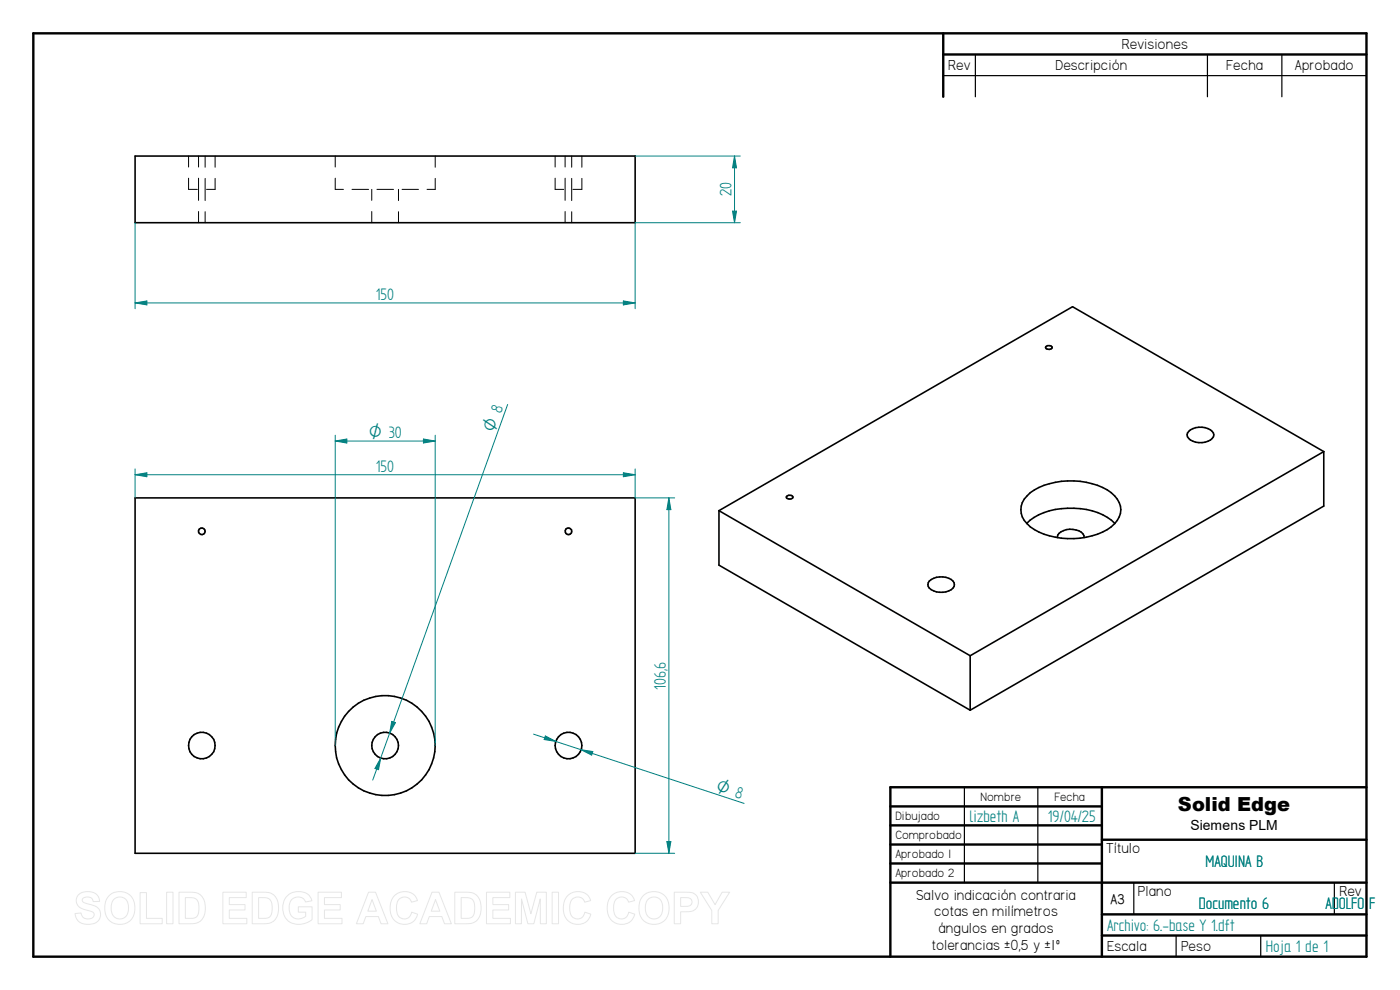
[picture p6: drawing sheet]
<svg xmlns="http://www.w3.org/2000/svg" width="297mm" height="210mm" viewBox="0 0 297 210" stroke-linecap="round" stroke-linejoin="round" font-family="sans-serif">
<g fill="none" stroke="#000" stroke-width=".51">
<path d="M7.1 7.1h282.8v195.8h-282.8zM200.1 7.1v13.4M200.1 11.6h89.8M188.9 171.1h44.9M188.9 175.1h44.9M188.9 179.2h44.9M233.8 167v35.9M233.8 178.1h56.1M289.9 167h-101v35.9M188.9 183.2h44.9M188.9 187.2h101M233.8 194h56.1"/>
<path d="M233.8 198.5h56.1"/>
</g>
<path d="M200.1 16h89.8M206.9 11.6v8.9M256.2 11.6v8.9M271.9 11.6v8.9M204.6 167v20.2M220.2 167v20.2M240.5 187.3v6.7M249.5 198.5v4.4M267.5 198.5v4.4M283.1 187.3v6.7" fill="none" stroke="#000" stroke-width=".25"/>
<g fill="none" stroke="#000" stroke-width=".34">
<path d="M28.7 33.1h106v14.1h-106zM222 73.4a.9 .9 0 0 1 1.2 .3 .76 .76 0 0 1-.7 .4 .76 .76 0 0 1-.7-.5zM252.2 91.5a3.8 3.8 0 0 1 5.2 .4 1.34 1.34 0 0 1-1.1 1.7 3.6 3.6 0 0 1-4.4-.9v-.8zM280.8 95.8l-53.3-30.7-75 43.2M280.8 95.8l-75 43.3M280.8 95.8v11.6l-75 43.3M28.7 105.6h106v75.4h-106zM152.5 108.3l53.3 30.8M152.5 108.3v11.6l53.3 30.8M166.8 105.4a.89 .89 0 0 1 1.4 .1 .76 .76 0 0 1-.7 .4 .76 .76 0 0 1-.7-.5zM217.8 111a13 13 0 0 1 10-3.2 12.3 12.3 0 0 1 8.7 3.2M217.9 105.2a13 13 0 0 1 9.9-3.2 12.8 12.8 0 0 1 8.7 3.2 4 4 0 0 1 0 5.9 13.3 13.3 0 0 1-10 3.2 12.6 12.6 0 0 1-8.6-3.2 4 4 0 0 1 0-5.9z"/>
<path d="M224.4 114a1.09 1.09 0 0 1 .7-1.2 4.1 4.1 0 0 1 4.6 .4l.3 .8M197.1 123.3a4 4 0 0 1 5.1 0 1.3 1.3 0 0 1-.9 2 3.6 3.6 0 0 1-4.4-.9l-.1-.4zM205.8 139.1v11.6"/>
<circle cx="42.8" cy="112.7" r=".71"/>
<circle cx="120.6" cy="112.7" r=".71"/>
<circle cx="42.8" cy="158.1" r="2.82"/>
<circle cx="81.7" cy="158.2" r="10.6"/>
<circle cx="81.7" cy="158.2" r="2.82"/>
<circle cx="120.6" cy="158.2" r="2.82"/>
</g>
<g fill="none" stroke="#000" stroke-width=".21">
<path d="M40 37.8v2.4h1.9M40 33.1v2.3M42.1 33.1v2.3M42.1 37.8v4.7M43.5 33.1v2.4M43.5 37.8v4.7M45.6 37.8v2.4h-1.8M45.6 33.1v2.4M71.1 37.8v2.4h1.8M71.1 33.1v2.3M92.3 37.8v2.4h-1.7M92.3 33.1v2.4"/>
<path d="M117.8 37.8v2.4h1.8M117.8 33.1v2.3M119.9 33.1v2.3M119.9 37.8v4.7M121.3 33.1v2.4M121.3 37.8v4.7M123.4 37.8v2.4h-1.9M123.4 33.1v2.4M42.1 44.9v2.3M43.5 44.9v2.3M74.7 40.2h3.5M78.9 40.2v2.3"/>
<path d="M78.9 44.9v2.3M80 40.2h3.5M84.5 40.2v2.3M84.5 44.9v2.3M85.3 40.2h3.5M119.9 44.9v2.3M121.3 44.9v2.3"/>
</g>
<path d="M28.7 47.2v18.3M134.7 47.2v18.3M28.7 64.3l2.5-.5v.9z" fill="none" stroke="#008080" stroke-width=".21"/>
<path d="M28.7 64.3l2.5-.5v.9z" fill="#008080"/>
<path d="M132.2 63.8l2.5 .5-2.5 .4z" fill="none" stroke="#008080" stroke-width=".21"/>
<path d="M132.2 63.8l2.5 .5-2.5 .4z" fill="#008080"/>
<path d="M28.7 64.3h106M71.1 92.3v65.9M89.8 93.1l2.5 .5-2.5 .4zM92.3 92.3v65.9" fill="none" stroke="#008080" stroke-width=".21"/>
<path d="M89.8 93.1l2.5 .5-2.5 .4z" fill="#008080"/>
<path d="M71.1 93.6l2.5-.5v.9z" fill="none" stroke="#008080" stroke-width=".21"/>
<path d="M71.1 93.6l2.5-.5v.9z" fill="#008080"/>
<path d="M71.1 93.6h21.2M107.7 85.8l-28.6 79.7M80.8 160.8l-.5 2.5-.8-.3z" fill="none" stroke="#008080" stroke-width=".21"/>
<path d="M80.8 160.8l-.5 2.5-.8-.3z" fill="#008080"/>
<path d="M83.1 153l.8 .3-1.2 2.2z" fill="none" stroke="#008080" stroke-width=".21"/>
<path d="M83.1 153l.8 .3-1.2 2.2z" fill="#008080"/>
<path d="M113.2 155.7l44.7 14.7M115.7 156.1l2.2 1.2-2.5-.4z" fill="none" stroke="#008080" stroke-width=".21"/>
<path d="M115.7 156.1l2.2 1.2-2.5-.4z" fill="#008080"/>
<path d="M123.3 159l2.5 .4-.3 .8z" fill="none" stroke="#008080" stroke-width=".21"/>
<path d="M123.3 159l2.5 .4-.3 .8z" fill="#008080"/>
<path d="M134.7 105.6h8.4M141.5 178.5h.8l-.4 2.5zM134.7 181h8.4" fill="none" stroke="#008080" stroke-width=".21"/>
<path d="M141.5 178.5h.8l-.4 2.5z" fill="#008080"/>
<path d="M141.9 105.6l.4 2.5h-.8z" fill="none" stroke="#008080" stroke-width=".21"/>
<path d="M141.9 105.6l.4 2.5h-.8z" fill="#008080"/>
<path d="M28.7 99.5v6.1M134.7 99.5v6.1M132.2 100.3l2.5 .4-2.5 .4zM141.9 105.6v75.4" fill="none" stroke="#008080" stroke-width=".21"/>
<path d="M132.2 100.3l2.5 .4-2.5 .4z" fill="#008080"/>
<path d="M28.7 100.7l2.5-.4v.8z" fill="none" stroke="#008080" stroke-width=".21"/>
<path d="M28.7 100.7l2.5-.4v.8z" fill="#008080"/>
<path d="M134.7 33.1h22.4M155.8 33.1l.5 2.5h-.9zM134.7 47.2h22.4M28.7 100.7h106" fill="none" stroke="#008080" stroke-width=".21"/>
<path d="M155.8 33.1l.5 2.5h-.9z" fill="#008080"/>
<path d="M155.4 44.8h.9l-.5 2.4z" fill="none" stroke="#008080" stroke-width=".21"/>
<path d="M155.4 44.8h.9l-.5 2.4z" fill="#008080"/>
<path d="M155.8 33.1v14.1" fill="none" stroke="#008080" stroke-width=".21"/>
<g fill="none" stroke="#e6e6e6" stroke-width=".21">
<path d="M16.6 189.9a3.1 3.1 0 0 1 4.1 .1l.4 1.2-1.3 .1a1.25 1.25 0 0 0-1.1-1 1.25 1.25 0 0 0-1.3 .6l.2 .5 .8 .3a3.8 3.8 0 0 1 2.7 1.3 2.16 2.16 0 0 1-.2 2.3 2.16 2.16 0 0 1-2.2 .8 2.41 2.41 0 0 1-2.8-2.3l1.3-.1a1.45 1.45 0 0 0 1.2 1.2 1.45 1.45 0 0 0 1.6-.9 1.29 1.29 0 0 0-1.3-.9 2.48 2.48 0 0 1-2.5-2.1l.1-.7zM23.1 190a3.3 3.3 0 0 1 3.9-.5 3.3 3.3 0 0 1 1.6 3.7 3.2 3.2 0 0 1-3.7 2.9 3.2 3.2 0 0 1-2.7-3.9l.3-1.3zM24.1 190.9a1.87 1.87 0 0 1 2.2-.4 1.87 1.87 0 0 1 1 2.1 1.87 1.87 0 0 1-.9 2.1 1.87 1.87 0 0 1-2.3-.3 3.2 3.2 0 0 1 0-3.5zM29.7 189.4h1.4v5.4h3.3v1.2h-4.7zM35.3 189.3h1.4v6.7h-1.4zM38 189.3h2.4a2.86 2.86 0 0 1 3.2 3.4 2.81 2.81 0 0 1-3.1 3.3h-2.5zM39.3 190.4a2.84 2.84 0 0 1 2.5 .6 3.5 3.5 0 0 1-.2 3.6l-.6 .2h-1.7zM47.3 189.3h4.9v1.1h-3.6v1.5h3.4v1.1h-3.4v1.8h3.8v1.2h-5.1zM53.5 189.3h2.5a2.86 2.86 0 0 1 3.1 3.4 2.81 2.81 0 0 1-3.1 3.3h-2.5zM54.9 190.4a2.84 2.84 0 0 1 2.5 .6 3.5 3.5 0 0 1-.3 3.6l-.6 .2h-1.6zM60.8 190.1a3.5 3.5 0 0 1 5 .2l.4 .8-1.4 .2a1.85 1.85 0 0 0-2.3-.9 1.85 1.85 0 0 0-1.2 2.1 2.07 2.07 0 0 0 1.1 2.3 2.07 2.07 0 0 0 2.5-.4v-.9h-1.6v-1.1h2.9v2.7a4 4 0 0 1-5.6-.3 4.1 4.1 0 0 1 .2-4.7zM67.5 189.3h4.9v1.1h-3.6v1.5h3.4v1.1h-3.4v1.8h3.8v1.2h-5.1z"/>
<path d="M78.2 189.3h1.5l2.6 6.7h-1.5l-.5-1.6h-2.7l-.5 1.6h-1.5zM78.9 190.8l.9 2.5h-1.8zM83.6 190.1a2.91 2.91 0 0 1 5 1l-1.3 .3a1.63 1.63 0 0 0-1.9-1.1 1.63 1.63 0 0 0-1.3 1.8 2.28 2.28 0 0 0 1.3 2.8 1.54 1.54 0 0 0 1.9-1.4l1.3 .4a2.99 2.99 0 0 1-3.5 2.1 2.99 2.99 0 0 1-2.3-3.3l.2-1.5zM91.6 189.3h1.5l2.7 6.7h-1.5l-.6-1.6h-2.6l-.6 1.6h-1.4zM92.4 190.8l.9 2.5h-1.8zM96.5 189.3h2.4a2.86 2.86 0 0 1 3.2 3.4 2.81 2.81 0 0 1-3.1 3.3h-2.5zM97.8 190.4a2.84 2.84 0 0 1 2.5 .6 3.5 3.5 0 0 1-.2 3.6l-.6 .2h-1.7zM103.2 189.3h5v1.1h-3.6v1.5h3.3v1.1h-3.3v1.8h3.7v1.2h-5.1zM109.3 189.3h2.1l1.2 4.5 1.3-4.5h2v6.7h-1.3v-5.3l-1.4 5.3h-1.2l-1.4-5.3v5.3h-1.3zM117.1 189.3h1.4v6.7h-1.4zM120.4 190.1a2.91 2.91 0 0 1 4.9 1l-1.3 .3a1.63 1.63 0 0 0-1.9-1.1 1.63 1.63 0 0 0-1.2 1.8 2.28 2.28 0 0 0 1.3 2.8 1.54 1.54 0 0 0 1.9-1.4l1.2 .4a2.99 2.99 0 0 1-3.5 2.1 2.99 2.99 0 0 1-2.3-3.3l.2-1.5zM129.7 190.1a2.91 2.91 0 0 1 4.9 1l-1.3 .3a1.63 1.63 0 0 0-1.9-1.1 1.63 1.63 0 0 0-1.2 1.8 2.28 2.28 0 0 0 1.3 2.8 1.54 1.54 0 0 0 1.9-1.4l1.3 .4a2.99 2.99 0 0 1-3.5 2.1 2.99 2.99 0 0 1-2.4-3.3l.2-1.5z"/>
<path d="M136.5 190a3.3 3.3 0 0 1 3.9-.5 3.3 3.3 0 0 1 1.5 3.7 3.2 3.2 0 0 1-3.7 2.9 3.2 3.2 0 0 1-2.6-3.9l.3-1.3zM137.4 190.9a1.87 1.87 0 0 1 2.3-.4 1.87 1.87 0 0 1 .9 2.1 1.87 1.87 0 0 1-.9 2.1 1.87 1.87 0 0 1-2.3-.3 3.2 3.2 0 0 1 0-3.5zM143 189.3h2.2a2.52 2.52 0 0 1 2.8 1 2.12 2.12 0 0 1-.2 2.3 2.12 2.12 0 0 1-2.1 .8h-1.3v2.6h-1.4zM144.4 190.4h.7a1.36 1.36 0 0 1 1.7 .7 1 1 0 0 1-1.3 1.2h-1.1zM148.6 189.3h1.6l1.5 2.6 1.5-2.6h1.6l-2.4 3.9v2.8h-1.4v-2.9z"/>
</g>
<text font-size="4.1" x="249.9" y="172">Solid Edge</text>
<g font-size="4" fill="#008080">
<text x="155.2" y="41.7" transform="rotate(-90 155.2 41.7)">20</text>
<text x="79.8" y="63.6">150</text>
<text x="79.8" y="100.1">150</text>
<text x="141.3" y="146.3" transform="rotate(-90 141.3 146.3)">106,6</text>
<text x="205.7" y="174.3">lizbeth A</text>
<text x="222.3" y="174.3">19/04/25</text>
<text x="255.7" y="183.9">MAQUINA B</text>
<text x="234.9" y="197.4">Archivo: 6.-base Y 1.dft</text>
<text x="254.3" y="192.7">Documento 6</text>
<text x="281.2" y="192.7">ADOLFO F</text>
<text x="268.5" y="201.9">Hoja 1 de 1</text>
</g>
<g font-size="3.8" fill="#008080">
<text x="78.2" y="92.9">O 30</text>
<text x="104.9" y="91.9" transform="rotate(-70 104.9 91.9)">O 8</text>
<text x="151.7" y="167.7" transform="rotate(18 151.7 167.7)">O 8</text>
</g>
<g font-size="3.5">
<text x="238" y="10.4">Revisiones</text>
<text x="201.2" y="14.9">Rev</text>
<text x="223.9" y="14.9">Descripción</text>
<text x="260.2" y="14.9">Fecha</text>
<text x="274.7" y="14.9">Aprobado</text>
<text x="234.7" y="181">Título</text>
<text x="194.4" y="190.8">Salvo indicación contraria</text>
<text x="241.4" y="190.1">Plano</text>
<text x="284.1" y="190.1">Rev</text>
<text x="198.2" y="194.4">cotas en milímetros</text>
<text x="199.1" y="198">ángulos en grados</text>
<text x="197.7" y="201.5">tolerancias ±0,5 y ±1º</text>
<text x="234.9" y="201.8">Escala</text>
<text x="250.6" y="201.8">Peso</text>
</g>
<text font-size="3.4" x="235.6" y="191.7">A3</text>
<text font-size="3" x="252.6" y="176">Siemens PLM</text>
<g font-size="2.9">
<text x="189.9" y="174">Dibujado</text>
<text x="208" y="170">Nombre</text>
<text x="223.7" y="170">Fecha</text>
<text x="189.9" y="178">Comprobado</text>
<text x="189.9" y="182.1">Aprobado 1</text>
<text x="189.9" y="186.1">Aprobado 2</text>
</g>
</svg>
